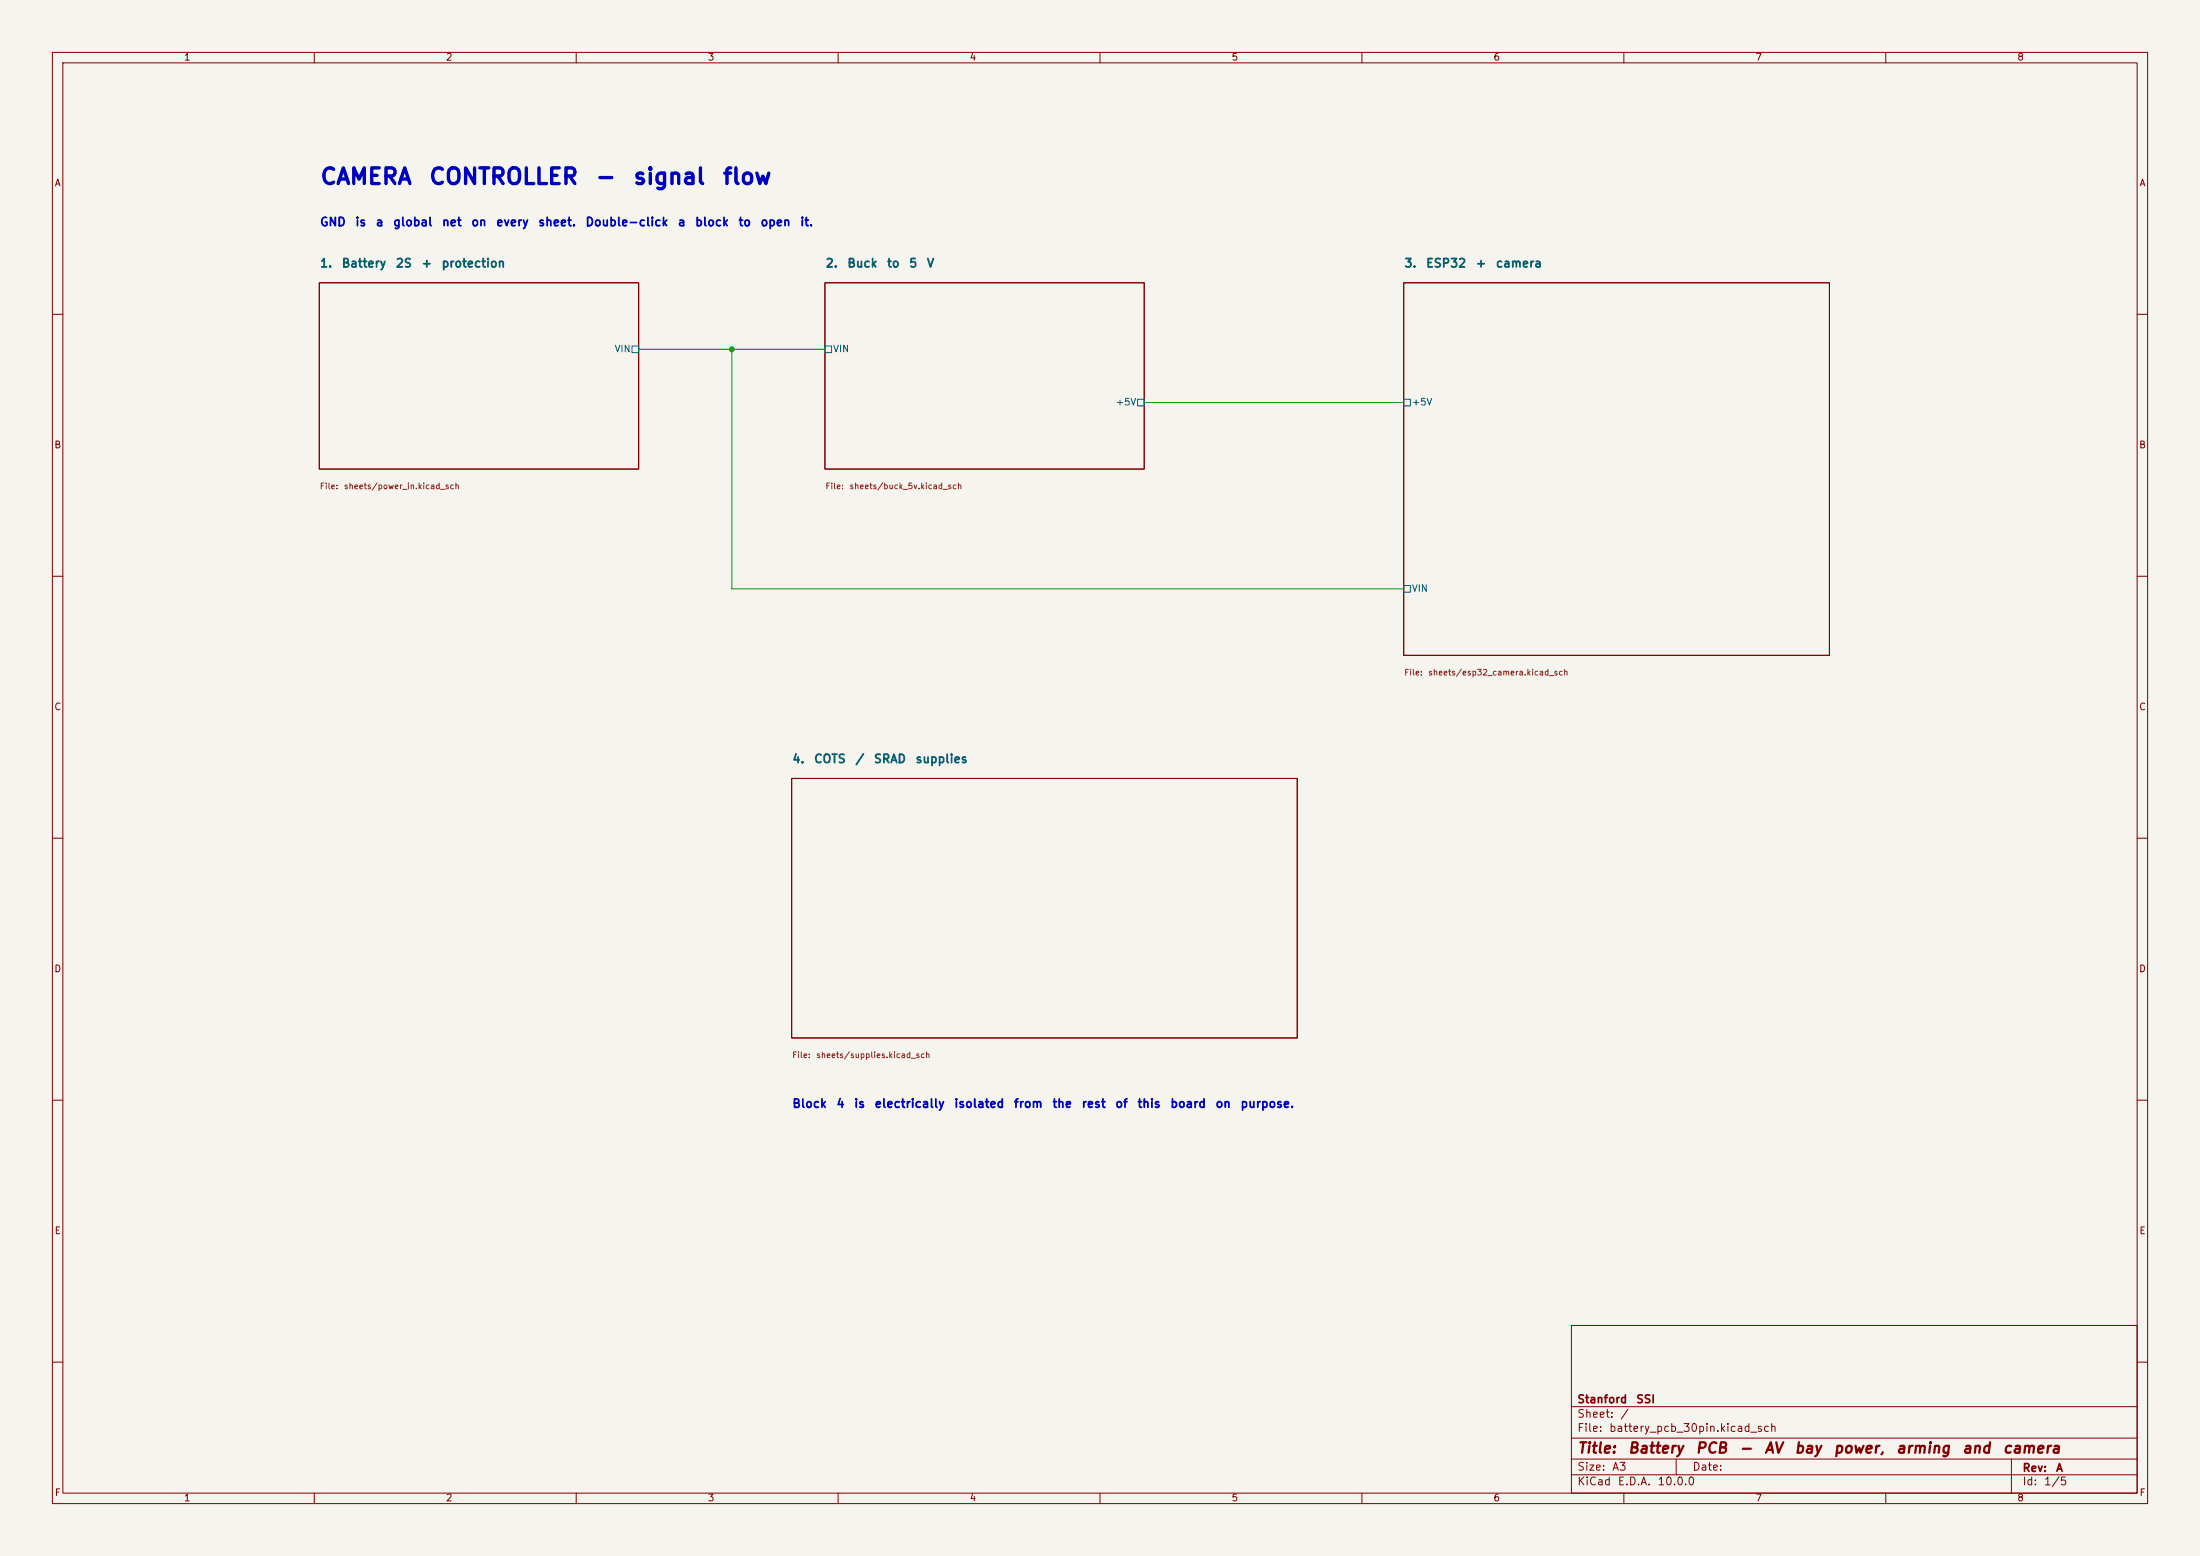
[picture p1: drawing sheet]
(kicad_sch
 (version 20260306)
 (generator "eeschema")
 (generator_version "10.0")
 (paper "A3")
 (title_block
  (title "Battery PCB - AV bay power, arming and camera")
  (rev "A")
  (company "Stanford SSI"))
 (lib_symbols)
 (text "CAMERA CONTROLLER - signal flow"
  (exclude_from_sim no)
  (at 60.96 36.195 0)
  (effects (font (size 3 3)
    (bold yes)) (justify left bottom)))
 (text "GND is a global net on every sheet. Double-click a block to open it."
  (exclude_from_sim no)
  (at 60.96 43.815 0)
  (effects (font (size 1.6 1.6)
    (bold yes)) (justify left bottom)))
 (text "Block 4 is electrically isolated from the rest of this board on purpose."
  (exclude_from_sim no)
  (at 151.13 212.09 0)
  (effects (font (size 1.6 1.6)
    (bold yes)) (justify left bottom)))
 (junction
  (at 139.7 66.675)
  (diameter 0)
  (color 0 0 0 0))
 (wire
  (pts (xy 121.92 66.675) (xy 139.7 66.675))
  (stroke (width 0) (type default)))
 (wire
  (pts (xy 139.7 112.395) (xy 267.97 112.395))
  (stroke (width 0) (type default)))
 (wire
  (pts (xy 139.7 66.675) (xy 157.48 66.675))
  (stroke (width 0) (type default)))
 (wire
  (pts (xy 139.7 66.675) (xy 139.7 112.395))
  (stroke (width 0) (type default)))
 (wire
  (pts (xy 218.44 76.835) (xy 267.97 76.835))
  (stroke (width 0) (type default)))
 (sheet
  (at 157.48 53.975)
  (size 60.96 35.56)
  (exclude_from_sim no)
  (in_bom yes)
  (on_board yes)
  (dnp no)
  (fields_autoplaced yes)
  (stroke (width 0.2) (type solid))
  (fill (color 0 0 0 0))
  (property "Sheetname" "2. Buck to 5 V" (at 157.48 51.435 0) (show_name no) (do_not_autoplace no) (effects (font (size 1.6 1.6)
    (bold yes)) (justify left bottom)))
  (property "Sheetfile" "sheets/buck_5v.kicad_sch" (at 157.48 92.075 0) (show_name no) (do_not_autoplace no) (effects (font (size 1.1 1.1)) (justify left top)))
  (pin "VIN" passive (at 157.48 66.675 180) (effects (font (size 1.27 1.27)) (justify left)))
  (pin "+5V" passive (at 218.44 76.835 0) (effects (font (size 1.27 1.27)) (justify right))))
 (sheet
  (at 267.97 53.975)
  (size 81.28 71.12)
  (exclude_from_sim no)
  (in_bom yes)
  (on_board yes)
  (dnp no)
  (fields_autoplaced yes)
  (stroke (width 0.2) (type solid))
  (fill (color 0 0 0 0))
  (property "Sheetname" "3. ESP32 + camera" (at 267.97 51.435 0) (show_name no) (do_not_autoplace no) (effects (font (size 1.6 1.6)
    (bold yes)) (justify left bottom)))
  (property "Sheetfile" "sheets/esp32_camera.kicad_sch" (at 267.97 127.635 0) (show_name no) (do_not_autoplace no) (effects (font (size 1.1 1.1)) (justify left top)))
  (pin "+5V" passive (at 267.97 76.835 180) (effects (font (size 1.27 1.27)) (justify left)))
  (pin "VIN" passive (at 267.97 112.395 180) (effects (font (size 1.27 1.27)) (justify left))))
 (sheet
  (at 60.96 53.975)
  (size 60.96 35.56)
  (exclude_from_sim no)
  (in_bom yes)
  (on_board yes)
  (dnp no)
  (fields_autoplaced yes)
  (stroke (width 0.2) (type solid))
  (fill (color 0 0 0 0))
  (property "Sheetname" "1. Battery 2S + protection" (at 60.96 51.435 0) (show_name no) (do_not_autoplace no) (effects (font (size 1.6 1.6)
    (bold yes)) (justify left bottom)))
  (property "Sheetfile" "sheets/power_in.kicad_sch" (at 60.96 92.075 0) (show_name no) (do_not_autoplace no) (effects (font (size 1.1 1.1)) (justify left top)))
  (pin "VIN" passive (at 121.92 66.675 0) (effects (font (size 1.27 1.27)) (justify right))))
 (sheet
  (at 151.13 148.59)
  (size 96.52 49.53)
  (exclude_from_sim no)
  (in_bom yes)
  (on_board yes)
  (dnp no)
  (fields_autoplaced yes)
  (stroke (width 0.2) (type solid))
  (fill (color 0 0 0 0))
  (property "Sheetname" "4. COTS / SRAD supplies" (at 151.13 146.05 0) (show_name no) (do_not_autoplace no) (effects (font (size 1.6 1.6)
    (bold yes)) (justify left bottom)))
  (property "Sheetfile" "sheets/supplies.kicad_sch" (at 151.13 200.66 0) (show_name no) (do_not_autoplace no) (effects (font (size 1.1 1.1)) (justify left top))))
 (sheet_instances
  (path ""
   (page "1")))
 (embedded_fonts no))
